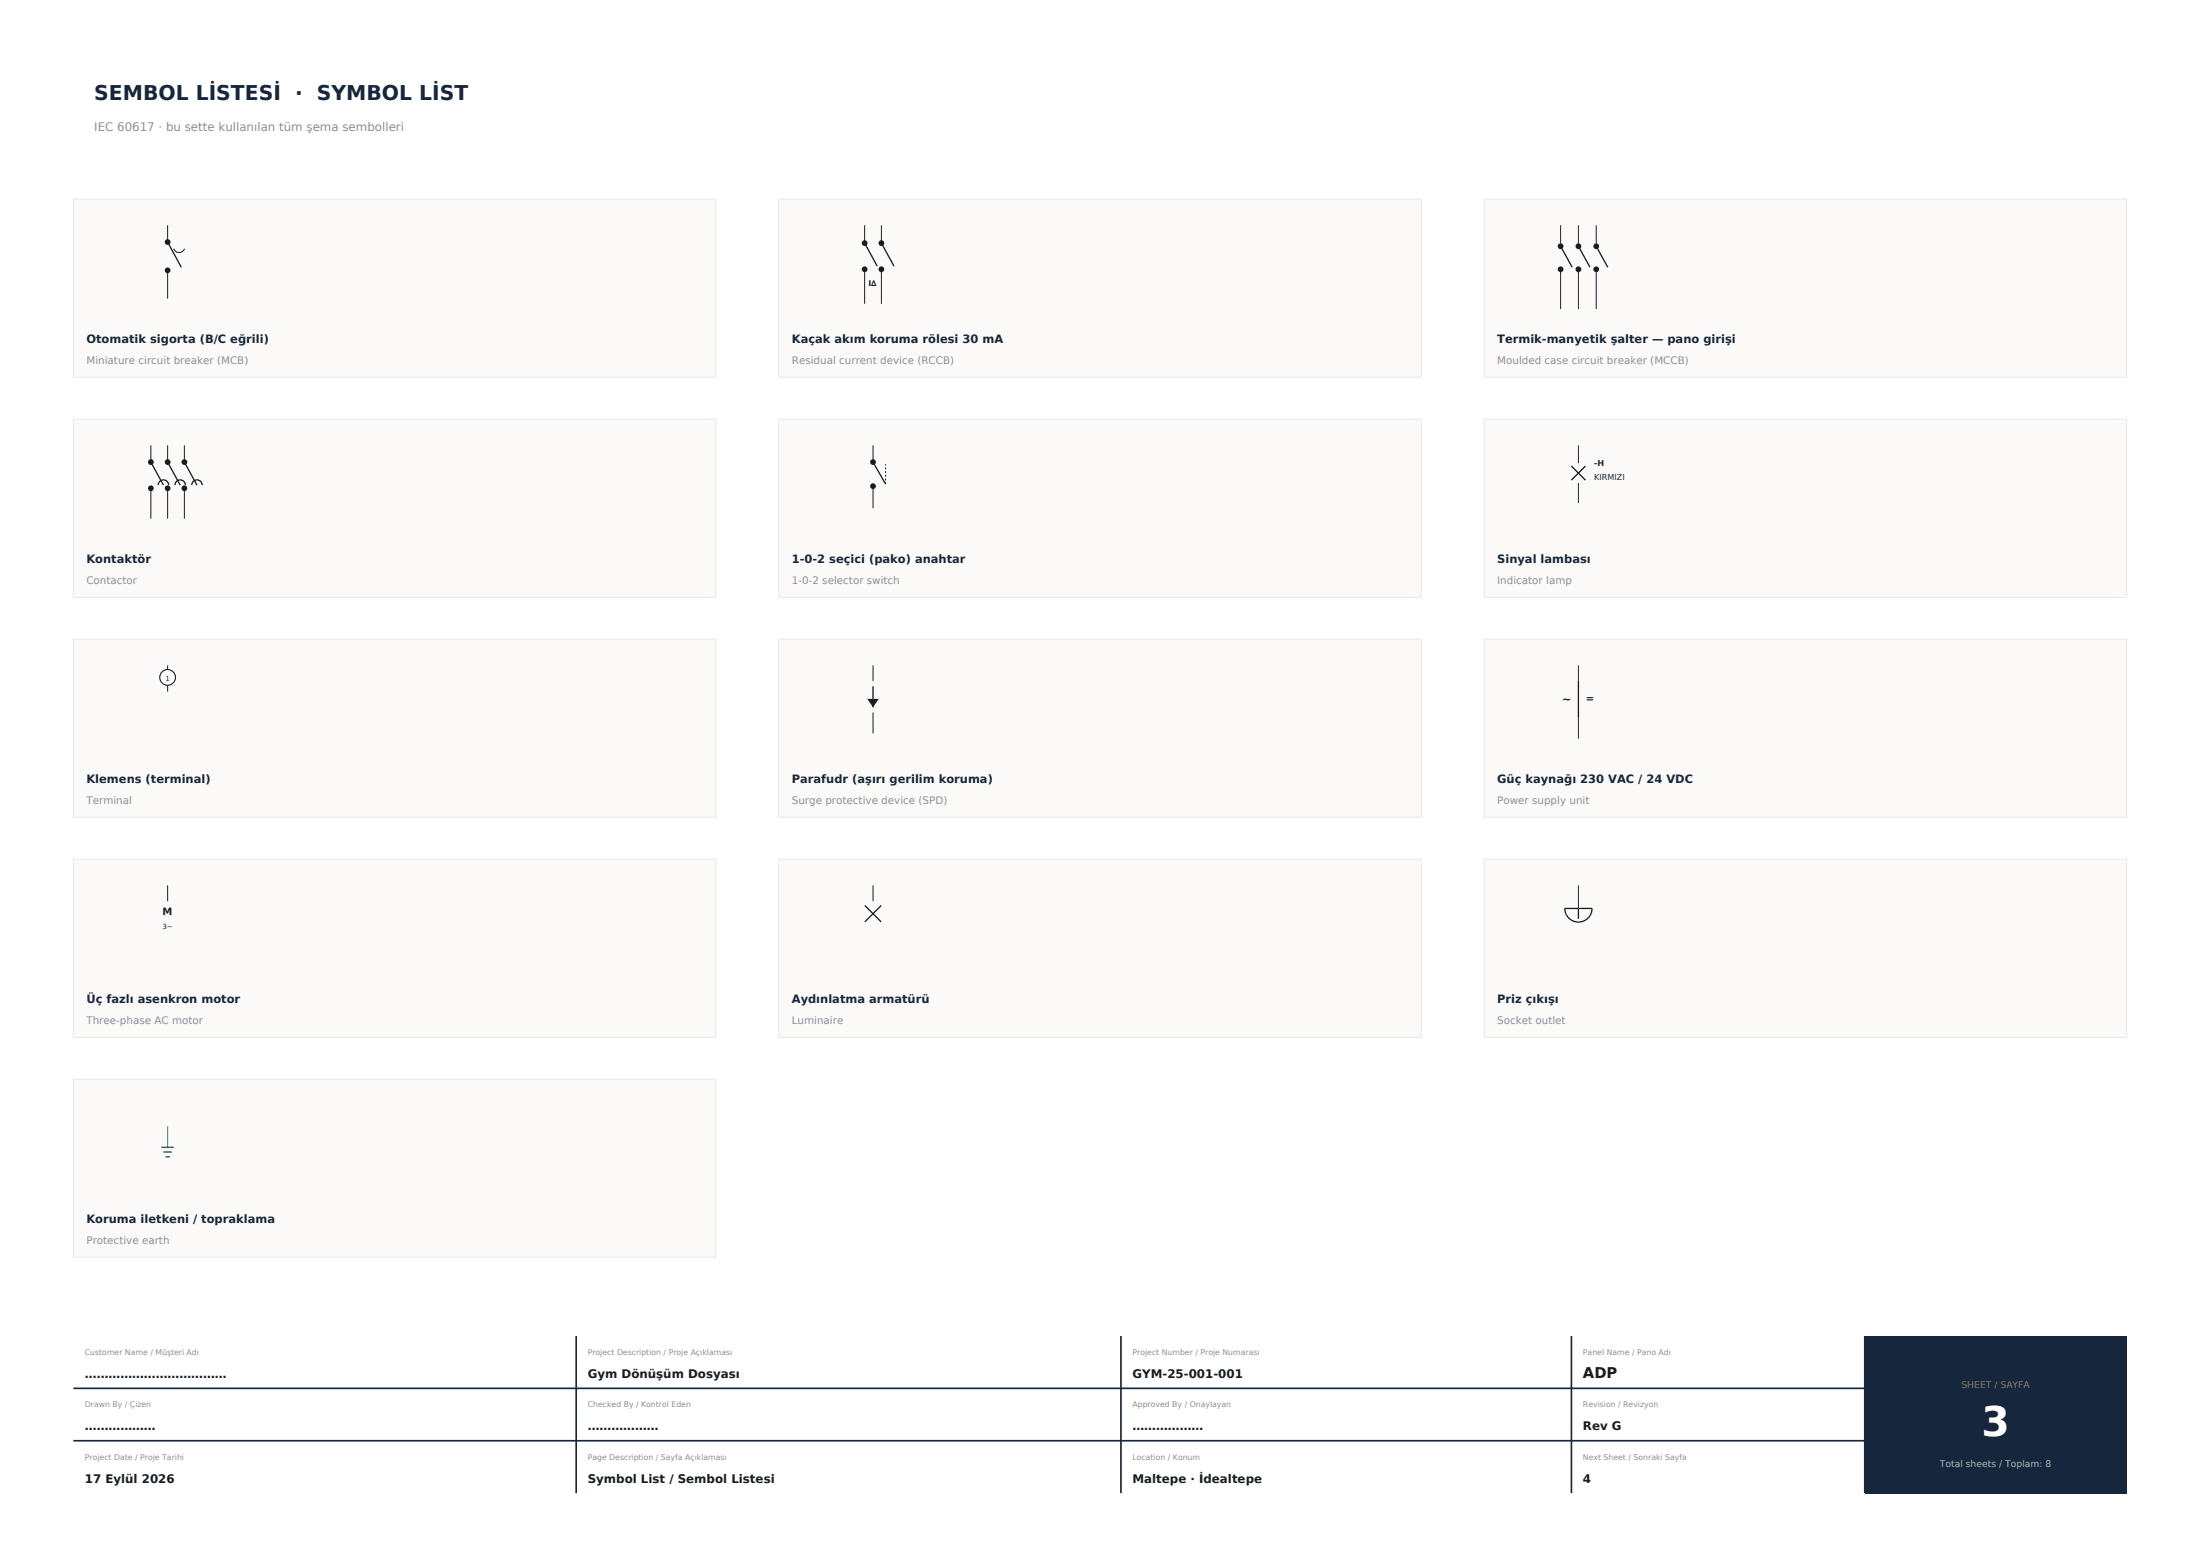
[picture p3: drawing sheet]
<svg xmlns="http://www.w3.org/2000/svg" width="420mm" height="297mm" viewBox="0 0 420 297" stroke-linecap="round" stroke-linejoin="round" font-family="sans-serif">
<path d="M110 255v30M214 255v30M300 255v30M356 255v30M14 275h342M14 265h342" fill="none" stroke="#16273d" stroke-width=".32"/>
<path d="M356 255h50v30h-50z" fill-rule="evenodd" fill="#16273d"/>
<path d="M14 38h122.7v34h-122.7z" fill-rule="evenodd" fill="#fbfaf8" stroke="#e7e9ec" stroke-width=".19"/>
<path d="M32 43v3.2" fill="none" stroke="#1c1c1c" stroke-width=".19"/>
<path d="M32 46.2l2.6 4.8" fill="none" stroke="#1c1c1c" stroke-width=".25"/>
<circle cx="32" cy="46.2" r=".55" fill="#1c1c1c"/>
<path d="M32 51.6v5.4" fill="none" stroke="#1c1c1c" stroke-width=".19"/>
<circle cx="32" cy="51.6" r=".55" fill="#1c1c1c"/>
<path d="M33.2 47.5a1.1 1.1 0 0 0 1 .7 1.1 1.1 0 0 0 1-.7" fill="none" stroke="#1c1c1c" stroke-width=".19"/>
<path d="M148.7 38h122.6v34h-122.6z" fill-rule="evenodd" fill="#fbfaf8" stroke="#e7e9ec" stroke-width=".19"/>
<path d="M165.1 43v3.4" fill="none" stroke="#1c1c1c" stroke-width=".19"/>
<path d="M165.1 46.4l2.4 4.4" fill="none" stroke="#1c1c1c" stroke-width=".25"/>
<circle cx="165.1" cy="46.4" r=".55" fill="#1c1c1c"/>
<path d="M165.1 51.4v6.6" fill="none" stroke="#1c1c1c" stroke-width=".19"/>
<circle cx="165.1" cy="51.4" r=".55" fill="#1c1c1c"/>
<path d="M168.3 43v3.4" fill="none" stroke="#1c1c1c" stroke-width=".19"/>
<path d="M168.3 46.4l2.4 4.4" fill="none" stroke="#1c1c1c" stroke-width=".25"/>
<circle cx="168.3" cy="46.4" r=".55" fill="#1c1c1c"/>
<path d="M168.3 51.4v6.6" fill="none" stroke="#1c1c1c" stroke-width=".19"/>
<circle cx="168.3" cy="51.4" r=".55" fill="#1c1c1c"/>
<path d="M283.3 38h122.7v34h-122.7z" fill-rule="evenodd" fill="#fbfaf8" stroke="#e7e9ec" stroke-width=".19"/>
<path d="M297.9 43v3.5" fill="none" stroke="#1c1c1c" stroke-width=".19"/>
<path d="M297.9 47l2.2 4" fill="none" stroke="#1c1c1c" stroke-width=".25"/>
<g fill="#1c1c1c">
<circle cx="297.9" cy="47" r=".55"/>
<circle cx="297.9" cy="51.4" r=".55"/>
</g>
<path d="M297.9 51.4v7.6M301.3 43v3.5" fill="none" stroke="#1c1c1c" stroke-width=".19"/>
<path d="M301.3 47l2.2 4" fill="none" stroke="#1c1c1c" stroke-width=".25"/>
<g fill="#1c1c1c">
<circle cx="301.3" cy="47" r=".55"/>
<circle cx="301.3" cy="51.4" r=".55"/>
</g>
<path d="M301.3 51.4v7.6M304.7 43v3.5" fill="none" stroke="#1c1c1c" stroke-width=".19"/>
<path d="M304.7 47l2.2 4" fill="none" stroke="#1c1c1c" stroke-width=".25"/>
<g fill="#1c1c1c">
<circle cx="304.7" cy="47" r=".55"/>
<circle cx="304.7" cy="51.4" r=".55"/>
</g>
<path d="M304.7 51.4v7.6" fill="none" stroke="#1c1c1c" stroke-width=".19"/>
<path d="M14 80h122.7v34h-122.7z" fill-rule="evenodd" fill="#fbfaf8" stroke="#e7e9ec" stroke-width=".19"/>
<path d="M28.8 85v3.2" fill="none" stroke="#1c1c1c" stroke-width=".19"/>
<path d="M28.8 88.2l2.4 4.4M30.2 92.6a1 1 0 0 1 1-1 1 1 0 0 1 1 1" fill="none" stroke="#1c1c1c" stroke-width=".25"/>
<g fill="#1c1c1c">
<circle cx="28.8" cy="88.2" r=".55"/>
<circle cx="28.8" cy="93.2" r=".55"/>
</g>
<path d="M28.8 93.2v5.8M32 85v3.2" fill="none" stroke="#1c1c1c" stroke-width=".19"/>
<path d="M32 88.2l2.4 4.4M33.4 92.6a1 1 0 0 1 1-1 1 1 0 0 1 1 1" fill="none" stroke="#1c1c1c" stroke-width=".25"/>
<g fill="#1c1c1c">
<circle cx="32" cy="88.2" r=".55"/>
<circle cx="32" cy="93.2" r=".55"/>
</g>
<path d="M32 93.2v5.8M35.2 85v3.2" fill="none" stroke="#1c1c1c" stroke-width=".19"/>
<path d="M35.2 88.2l2.4 4.4M36.6 92.6a1 1 0 0 1 1-1 1 1 0 0 1 1 1" fill="none" stroke="#1c1c1c" stroke-width=".25"/>
<g fill="#1c1c1c">
<circle cx="35.2" cy="88.2" r=".55"/>
<circle cx="35.2" cy="93.2" r=".55"/>
</g>
<path d="M35.2 93.2v5.8" fill="none" stroke="#1c1c1c" stroke-width=".19"/>
<path d="M148.7 80h122.6v34h-122.6z" fill-rule="evenodd" fill="#fbfaf8" stroke="#e7e9ec" stroke-width=".19"/>
<path d="M166.7 85v3.2" fill="none" stroke="#1c1c1c" stroke-width=".19"/>
<path d="M166.7 88.2l2.4 4.2" fill="none" stroke="#1c1c1c" stroke-width=".25"/>
<path d="M169.1 92.4v-3.8" fill="none" stroke="#1c1c1c" stroke-width=".19" stroke-dasharray=".4 .4" stroke-linecap="butt"/>
<g fill="#1c1c1c">
<circle cx="166.7" cy="88.2" r=".55"/>
<circle cx="166.7" cy="92.8" r=".55"/>
</g>
<path d="M166.7 92.8v4.2" fill="none" stroke="#1c1c1c" stroke-width=".19"/>
<path d="M283.3 80h122.7v34h-122.7z" fill-rule="evenodd" fill="#fbfaf8" stroke="#e7e9ec" stroke-width=".19"/>
<path d="M301.3 85v3.4M301.3 92.2v3.8" fill="none" stroke="#1c1c1c" stroke-width=".19"/>
<path d="M300 89l2.7 2.6M302.7 89l-2.7 2.6" fill="none" stroke="#1c1c1c" stroke-width=".25"/>
<path d="M14 122h122.7v34h-122.7z" fill-rule="evenodd" fill="#fbfaf8" stroke="#e7e9ec" stroke-width=".19"/>
<circle cx="32" cy="129.3" r="1.5" fill="#fff" stroke="#1c1c1c" stroke-width=".21"/>
<path d="M32 127v.8M32 130.8v1.2" fill="none" stroke="#1c1c1c" stroke-width=".19"/>
<path d="M148.7 122h122.6v34h-122.6z" fill-rule="evenodd" fill="#fbfaf8" stroke="#e7e9ec" stroke-width=".19"/>
<path d="M166.7 127v3" fill="none" stroke="#1c1c1c" stroke-width=".19"/>
<path d="M166.7 131v4" fill="none" stroke="#1c1c1c" stroke-width=".25"/>
<path d="M165.6 133.4h2.2l-1.1 1.6z" fill="#1c1c1c"/>
<path d="M166.7 136v4" fill="none" stroke="#1c1c1c" stroke-width=".19"/>
<path d="M283.3 122h122.7v34h-122.7z" fill-rule="evenodd" fill="#fbfaf8" stroke="#e7e9ec" stroke-width=".19"/>
<path d="M301.3 127v3M301.3 137v4" fill="none" stroke="#1c1c1c" stroke-width=".19"/>
<path d="M301.3 130v7" fill="none" stroke="#1c1c1c" stroke-width=".25"/>
<path d="M14 164h122.7v34h-122.7z" fill-rule="evenodd" fill="#fbfaf8" stroke="#e7e9ec" stroke-width=".19"/>
<path d="M32 169v3" fill="none" stroke="#1c1c1c" stroke-width=".19"/>
<path d="M148.7 164h122.6v34h-122.6z" fill-rule="evenodd" fill="#fbfaf8" stroke="#e7e9ec" stroke-width=".19"/>
<path d="M166.7 169v3" fill="none" stroke="#1c1c1c" stroke-width=".19"/>
<path d="M165.1 172.8l3.1 3.2M168.2 172.8l-3.1 3.2" fill="none" stroke="#1c1c1c" stroke-width=".25"/>
<path d="M283.3 164h122.7v34h-122.7z" fill-rule="evenodd" fill="#fbfaf8" stroke="#e7e9ec" stroke-width=".19"/>
<path d="M301.3 169v4.4" fill="none" stroke="#1c1c1c" stroke-width=".19"/>
<path d="M298.7 173.4h5.2a2.6 2.6 0 0 1-2.6 2.6 2.6 2.6 0 0 1-2.6-2.6zM301.3 173.4v2" fill="none" stroke="#1c1c1c" stroke-width=".25"/>
<path d="M14 206h122.7v34h-122.7z" fill-rule="evenodd" fill="#fbfaf8" stroke="#e7e9ec" stroke-width=".19"/>
<path d="M32 215v4" fill="none" stroke="#2e7d5b" stroke-width=".19"/>
<path d="M30.8 219h2.4M31.2 219.9h1.6M31.6 220.8h.8" fill="none" stroke="#2e7d5b" stroke-width=".28"/>
<text font-size="7.8" fill="#fff" x="378.3" y="274">3</text>
<text font-size="3.9" fill="#16273d" x="18" y="19">SEMBOL LİSTESİ · SYMBOL LİST</text>
<text font-size="2.8" fill="#1c1c1c" x="302.2" y="263">ADP</text>
<text font-size="2.3" fill="#8a8f98" x="18" y="25">IEC 60617 · bu sette kullanılan tüm şema sembolleri</text>
<g font-size="2.3" fill="#1c1c1c">
<text x="16.2" y="263">………………………………</text>
<text x="112.2" y="263">Gym Dönüşüm Dosyası</text>
<text x="216.2" y="263">GYM-25-001-001</text>
<text x="16.2" y="273">………………</text>
<text x="112.2" y="273">………………</text>
<text x="216.2" y="273">………………</text>
<text x="302.2" y="273">Rev G</text>
<text x="16.2" y="283">17 Eylül 2026</text>
<text x="112.2" y="283">Symbol List / Sembol Listesi</text>
<text x="216.2" y="283">Maltepe · İdealtepe</text>
<text x="302.2" y="283">4</text>
</g>
<g font-size="2.2" fill="#16273d">
<text x="16.5" y="65.5">Otomatik sigorta (B/C eğrili)</text>
<text x="151.2" y="65.5">Kaçak akım koruma rölesi 30 mA</text>
<text x="285.8" y="65.5">Termik-manyetik şalter — pano girişi</text>
<text x="16.5" y="107.5">Kontaktör</text>
<text x="151.2" y="107.5">1-0-2 seçici (pako) anahtar</text>
<text x="285.8" y="107.5">Sinyal lambası</text>
<text x="16.5" y="149.5">Klemens (terminal)</text>
<text x="151.2" y="149.5">Parafudr (aşırı gerilim koruma)</text>
<text x="285.8" y="149.5">Güç kaynağı 230 VAC / 24 VDC</text>
<text x="16.5" y="191.5">Üç fazlı asenkron motor</text>
<text x="151.2" y="191.5">Aydınlatma armatürü</text>
<text x="285.8" y="191.5">Priz çıkışı</text>
<text x="16.5" y="233.5">Koruma iletkeni / topraklama</text>
</g>
<text font-size="2.1" fill="#1c1c1c" x="298.2" y="134.2">∼</text>
<g font-size="2" fill="#8a8f98">
<text x="16.5" y="69.5">Miniature circuit breaker (MCB)</text>
<text x="151.2" y="69.5">Residual current device (RCCB)</text>
<text x="285.8" y="69.5">Moulded case circuit breaker (MCCB)</text>
<text x="16.5" y="111.5">Contactor</text>
<text x="151.2" y="111.5">1-0-2 selector switch</text>
<text x="285.8" y="111.5">Indicator lamp</text>
<text x="16.5" y="153.5">Terminal</text>
<text x="151.2" y="153.5">Surge protective device (SPD)</text>
<text x="285.8" y="153.5">Power supply unit</text>
<text x="16.5" y="195.5">Three-phase AC motor</text>
<text x="151.2" y="195.5">Luminaire</text>
<text x="285.8" y="195.5">Socket outlet</text>
<text x="16.5" y="237.5">Protective earth</text>
</g>
<g font-size="1.9" fill="#1c1c1c">
<text x="302.7" y="134">=</text>
<text x="31.1" y="174.6">M</text>
</g>
<text font-size="1.8" fill="#b87333" x="374.5" y="265">SHEET / SAYFA</text>
<text font-size="1.8" fill="#9fb0c4" x="370.3" y="280">Total sheets / Toplam: 8</text>
<g font-size="1.6" fill="#16273d">
<text x="304.3" y="89">-H</text>
<text x="304.3" y="91.6">KIRMIZI</text>
</g>
<text font-size="1.5" fill="#1c1c1c" x="165.8" y="54.6">I∆</text>
<g font-size="1.5" fill="#8a8f98">
<text x="16.2" y="258.6">Customer Name / Müşteri Adı</text>
<text x="112.2" y="258.6">Project Description / Proje Açıklaması</text>
<text x="216.2" y="258.6">Project Number / Proje Numarası</text>
<text x="302.2" y="258.6">Panel Name / Pano Adı</text>
<text x="16.2" y="268.6">Drawn By / Çizen</text>
<text x="112.2" y="268.6">Checked By / Kontrol Eden</text>
<text x="216.2" y="268.6">Approved By / Onaylayan</text>
<text x="302.2" y="268.6">Revision / Revizyon</text>
<text x="16.2" y="278.6">Project Date / Proje Tarihi</text>
<text x="112.2" y="278.6">Page Description / Sayfa Açıklaması</text>
<text x="216.2" y="278.6">Location / Konum</text>
<text x="302.2" y="278.6">Next Sheet / Sonraki Sayfa</text>
</g>
<g font-size="1.3" fill="#1c1c1c">
<text x="31.6" y="130">1</text>
<text x="31" y="177.4">3~</text>
</g>
</svg>
